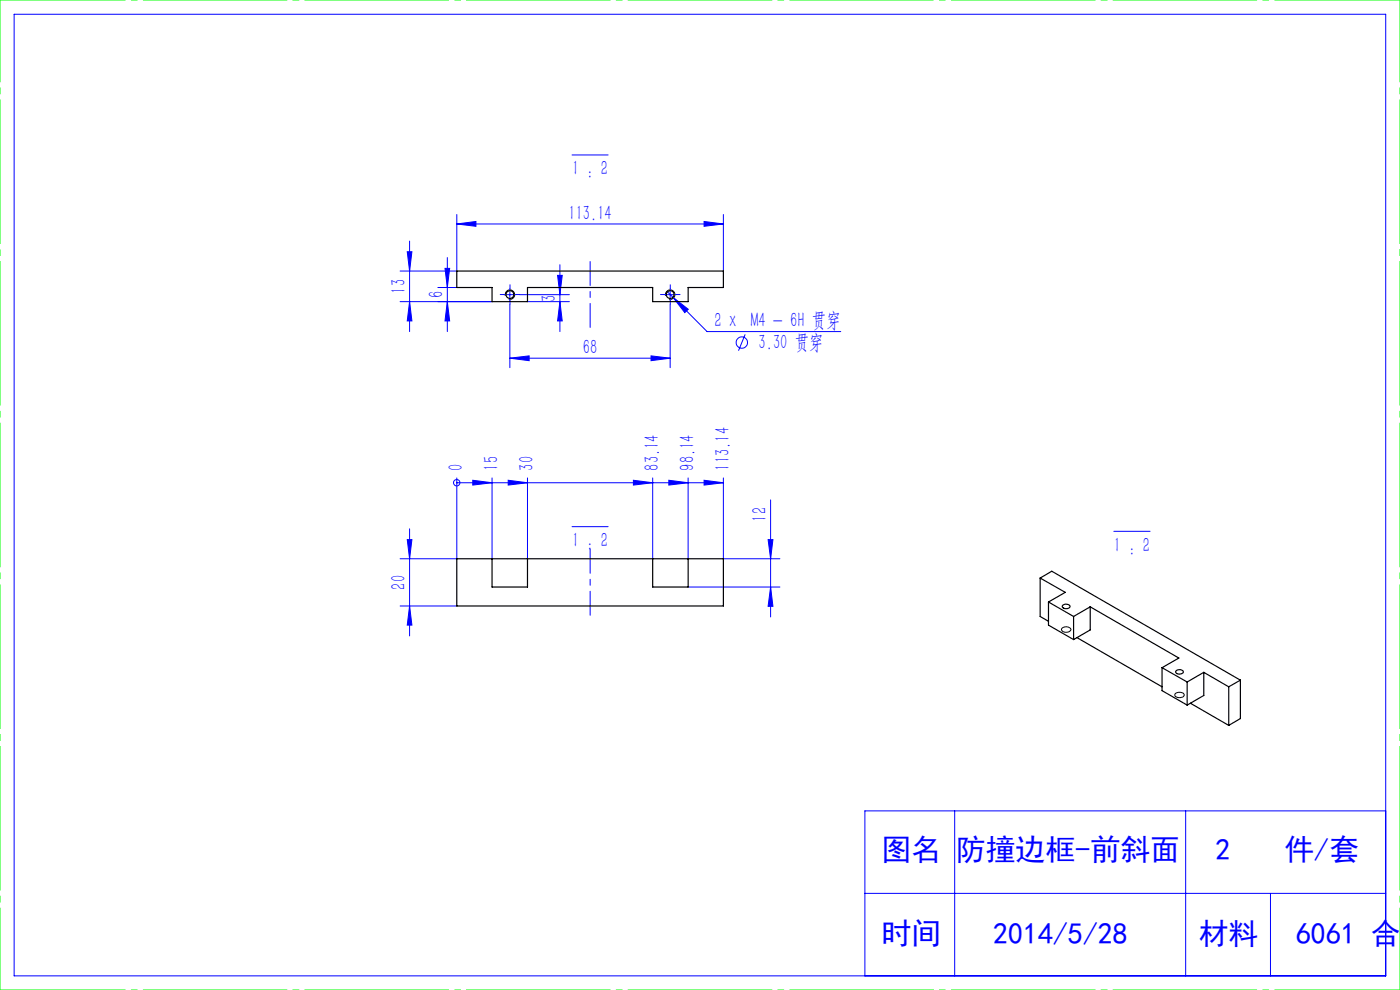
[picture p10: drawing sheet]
<svg xmlns="http://www.w3.org/2000/svg" width="297mm" height="210mm" viewBox="0 0 297 210" stroke-linecap="round" stroke-linejoin="round" font-family="sans-serif">
<g fill="none" stroke="#00f" stroke-width=".21">
<path d="M3 3h291v204h-291zM121.4 32.9h7.6M86.4 53.4h1l-.5 4.1zM86.9 51.1v19.2M94.4 56.9h1l-.5 4.1zM94.9 54.6v15.7M96.9 47.5l4.1-.5v1zM96.9 45.5v12h-12M96.9 47.5h56.6M118.3 58.4h1l-.5 4.1zM118.8 56.2v14.1M149.4 47l4.1 .5-4.1 .5z"/>
<path d="M153.5 45.5v12M84.9 64h19.5M86.9 64l.5 4.1h-1zM92.9 61h4M94.9 64l.5 4.1h-1zM106.9 62.5h2.5M108.2 61.2v2.5M108.2 76l4.1-.5v1zM108.2 64.6v13.4M108.2 76h34M110.2 62.5h10.6M111.9 64h8.9"/>
<path d="M118.8 64l.5 4.1h-1zM138.1 75.5l4.1 .5-4.1 .5zM140.9 62.5h2.5M141.6 61.9l1.2 1.2M142.2 61.2v2.5M142.2 64.6v13.4M142.8 63.1l3.2 2.5-.7 .7zM142.8 63.1l7.2 7.2h28.4M158.1 70.9l-1.4 3.5M86.4 114.5h1l-.5 4zM86.9 112.2v22.7M96.9 102.4h.1"/>
<path d="M96.9 101.4v17.1h-12M96.9 102.4h56.6M100.3 101.9l4.1 .5-4.1 .5zM104.4 101.4v17.1M107.8 101.9l4.1 .5-4.1 .5zM111.9 101.4v17.1M121.4 111.7h7.6M134.4 101.9l4.1 .5-4.1 .5zM138.5 101.4v17.1M141.9 101.9l4.1 .5-4.1 .5zM146 101.4v17.1M149.4 101.9l4.1 .5-4.1 .5z"/>
<path d="M153.5 101.4v17.1h12M162.9 114.5h1.1l-.5 4zM163.5 106v24.9M236.3 112.7h7.7M84.9 128.5h12M86.9 128.5l.5 4.1h-1zM146 124.5h19.5M163.5 124.5l.5 4.1h-1.1zM202.5 172v35M251.5 172v35M294 172h-110.5v35M183.5 189.5h110.5"/>
<path d="M269.5 189.5v17.5"/>
<circle cx="157.4" cy="72.7" r="1.21"/>
<circle cx="96.9" cy="102.4" r=".68"/>
</g>
<path d="M107.2 62.8a.99 .99 0 0 1 .9-1.3 .99 .99 0 0 1 1.1 1.1 .99 .99 0 0 1-1.3 .9M141.2 62.8a.99 .99 0 0 1 .9-1.3 .99 .99 0 0 1 1.1 1.1 .99 .99 0 0 1-1.3 .9M225.3 133.3a1.24 1.24 0 0 1 1.9 .3 1.16 1.16 0 0 1-2-.1zM249.3 147.2a1.2 1.2 0 0 1 1.9 .3 1.18 1.18 0 0 1-2 0z" fill="none" stroke="#000" stroke-width=".21"/>
<path d="M106.9 62.5h-.8M108.2 61.2v-.8M108.2 63.7v.9M109.4 62.5h.9M140.9 62.5h-.8M142.2 61.2v-.8M142.2 63.7v.9M143.4 62.5h.9" fill="none" stroke="#00f" stroke-width=".21" stroke-dasharray="30.5 1.3 1.3 1.3"/>
<path d="M125.2 69.5v-14M125.2 130.5v-14" fill="none" stroke="#00f" stroke-width=".21" stroke-dasharray="30.5 1.3 1.3 1.3" stroke-dashoffset="25.4"/>
<path d="M0 0h297M0 210h297" fill="none" stroke="#0f0" stroke-width=".21" stroke-dasharray="30.5 1.3 1.3 1.3" stroke-dashoffset="3.9"/>
<path d="M0 210v-210M297 210v-210" fill="none" stroke="#0f0" stroke-width=".21" stroke-dasharray="30.5 1.3 1.3 1.3" stroke-dashoffset="13.1"/>
<g fill="#00f">
<path d="M100.3 101.9l4.1 .5-4.1 .5zM107.8 101.9l4.1 .5-4.1 .5zM134.4 101.9l4.1 .5-4.1 .5zM141.9 101.9l4.1 .5-4.1 .5zM149.4 101.9l4.1 .5-4.1 .5z"/>
<path d="M96.9 47.5l4.1-.5v1zM149.4 47l4.1 .5-4.1 .5zM108.2 76l4.1-.5v1zM138.1 75.5l4.1 .5-4.1 .5zM142.8 63.1l2.5 3.2 .7-.7z"/>
<path d="M94.9 64l.5 4.1h-1zM94.4 56.9h1l-.5 4.1zM118.8 64l.5 4.1h-1zM118.3 58.4h1l-.5 4.1zM86.9 128.5l.5 4.1h-1zM86.4 114.5h1l-.5 4z"/>
<path d="M86.4 53.4h1l-.5 4.1zM86.9 64l.5 4.1h-1zM162.9 114.5h1.1l-.5 4zM163.5 124.5l.5 4.1h-1.1z"/>
</g>
<g fill="none" stroke="#000" stroke-width=".25">
<path d="M96.9 57.5h56.6v3.5h-7.5v3h-7.5v-3h-26.6v3h-7.5v-3h-7.5zM96.9 118.5h56.6v10h-56.6zM104.4 118.5v6h7.5v-6M138.5 118.5v6h7.5v-6M220.7 122.6l5.3 3.1-3.6 2M220.7 122.6l2.4-1.4 40 23.1M220.7 122.6v8.2l1.7 1M222.4 127.7l5.4 3.1M222.4 127.7v4.9l5.4 3.1M225.4 128.4a.94 .94 0 0 1 1.6 .3 1.01 1.01 0 0 1-1.6 0zM227.8 130.8v4.9M228.5 135.2l18 10.5"/>
<path d="M231.3 128.7l18.8 10.9-3.6 2M231.3 128.7l-3.5 2.1M231.3 128.7v4.9l-3.5 2.1M246.5 141.6l5.3 3.1M246.5 141.6v4.9l5.3 3.1M249.6 142.2a.92 .92 0 0 1 1.4 .4 .93 .93 0 0 1-1.6-.2zM251.8 144.7v4.9M252.6 149.2l8.1 4.7M255.4 142.6l5.3 3.1M255.4 142.6l-3.6 2.1M255.4 142.6v4.9l-3.6 2.1M260.7 145.7v8.2"/>
<path d="M263.1 144.3l-2.4 1.4M263.1 144.3v8.1l-2.4 1.5"/>
<circle cx="108.2" cy="62.5" r=".83"/>
<circle cx="142.2" cy="62.5" r=".83"/>
</g>
<g font-size="6.3" fill="#00f">
<text x="187" y="182.5">图名</text>
<text x="202.8" y="182.5">防撞边框-前斜面</text>
<text x="257.8" y="182.5">2</text>
<text x="272.5" y="182.5">件/套</text>
<text x="187" y="200.3">时间</text>
<text x="210.7" y="200.3">2014/5/28</text>
<text x="254.3" y="200.3">材料</text>
<text x="274.9" y="200.3">6061 合金</text>
</g>
<g font-size="4.4" fill="#00f">
<text x="121.4" y="37.2">1 : 2</text>
<text x="120.6" y="46.6">113.14</text>
<text x="86" y="62.3" transform="rotate(-90 86 62.3)">13</text>
<text x="94" y="63.3" transform="rotate(-90 94 63.3)">6</text>
<text x="117.9" y="64" transform="rotate(-90 117.9 64)">3</text>
<text x="151.6" y="69.4">2 x M4 - 6H 贯穿</text>
<text x="123.7" y="75.1">68</text>
<text x="160.9" y="74">3.30 贯穿</text>
<text x="98.2" y="99.8" transform="rotate(-90 98.2 99.8)">0</text>
<text x="105.7" y="99.8" transform="rotate(-90 105.7 99.8)">15</text>
<text x="113.2" y="99.8" transform="rotate(-90 113.2 99.8)">30</text>
<text x="139.8" y="99.8" transform="rotate(-90 139.8 99.8)">83.14</text>
<text x="147.3" y="99.8" transform="rotate(-90 147.3 99.8)">98.14</text>
<text x="154.8" y="99.8" transform="rotate(-90 154.8 99.8)">113.14</text>
<text x="162.6" y="110.6" transform="rotate(-90 162.6 110.6)">12</text>
<text x="121.4" y="116">1 : 2</text>
<text x="236.3" y="117">1 : 2</text>
<text x="86" y="125" transform="rotate(-90 86 125)">20</text>
</g>
</svg>
